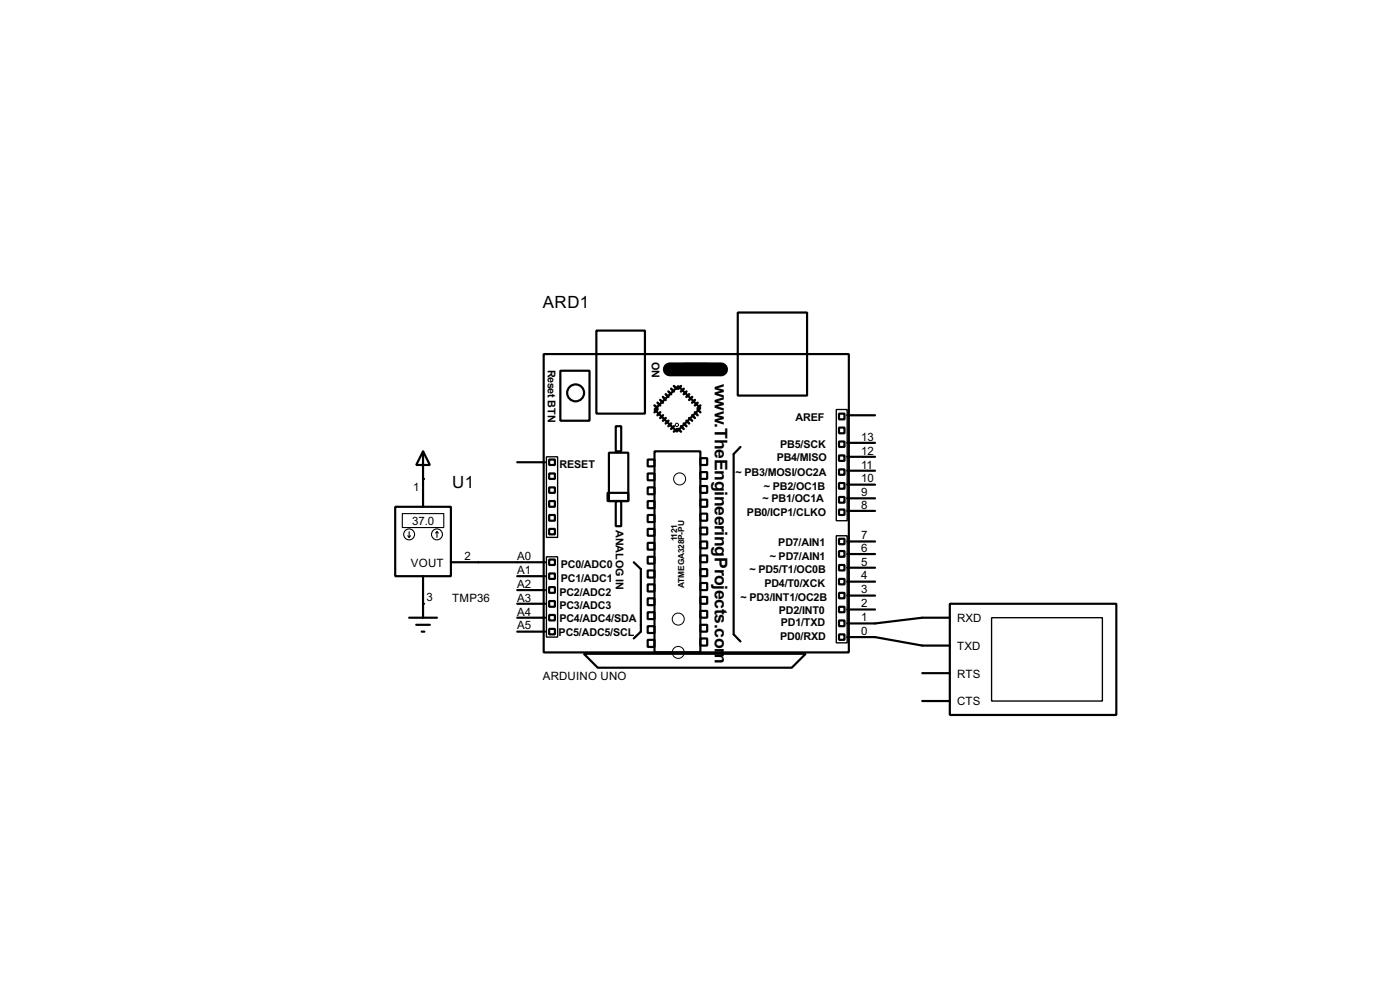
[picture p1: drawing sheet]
<svg xmlns="http://www.w3.org/2000/svg" width="256mm" height="180mm" viewBox="0 0 256 180" stroke-linecap="round" stroke-linejoin="round" font-family="sans-serif">
<g fill="#000">
<circle cx="77.5" cy="87.7" r=".2"/>
<circle cx="77.5" cy="110.5" r=".2"/>
</g>
<g fill="none" stroke="#000" stroke-width=".4">
<path d="M135.2 57.2h12.7v15.2h-12.7zM99.6 64.8h55.9v54.6h-55.9zM102.7 67.9h5.3v9.1h-5.3zM109.3 60.5h8.9v15.2h-8.9zM112.8 78h1v4.6h-1zM119.9 75l4.4-4.3 4 4-4.3 4.3zM125.3 66.6h4.5v2h-4.5zM153.7 75.7h1v1.1h-1zM153.7 78.3h1v1h-1zM155.2 76h5.1M72.4 92.8h10.2v12.7h-10.2zM77.5 82.6l1.3 2.5h-2.5z"/>
<path d="M77.5 82.6v10.2M94.8 84.6h5.1M100.6 86.7h1.1v1h-1.1zM100.6 91.7h1.1v1.1h-1.1zM100.6 96.8h1.1v1h-1.1zM100.6 94.3h1.1v1h-1.1zM100.6 89.2h1.1v1h-1.1zM100.6 84.1h1.1v1h-1.1zM111.3 90.2h3.8v1.5h-3.8zM111.6 82.9h3.5v8.8h-3.5zM112.8 91.7h1v4.6h-1zM118.7 84.1h1.2v1.3h-1.2z"/>
<path d="M118.7 86.7h1.2v1.2h-1.2zM118.7 89.2h1.2v1.3h-1.2zM118.7 91.7h1.2v1.3h-1.2zM118.7 94.3h1.2v1.3h-1.2zM118.7 96.8h1.2v1.3h-1.2zM118.7 99.4h1.2v1.2h-1.2zM119.9 82.6h8.4v36.8h-8.4zM128.3 83.9h1.3v1.2h-1.3zM128.3 86.4h1.3v1.3h-1.3zM128.3 89h1.3v1.2h-1.3zM128.3 91.5h1.3v1.3h-1.3zM128.3 94h1.3v1.3h-1.3z"/>
<path d="M128.3 96.6h1.3v1.2h-1.3zM128.3 99.1h1.3v1.3h-1.3zM135.7 81.8l-1.3 1.3v33l1.3 1.3M153.7 80.8h1v1h-1zM153.7 83.4h1v1h-1zM153.7 85.9h1v1h-1zM153.7 88.4h1v1.1h-1zM153.7 91h1v1h-1zM153.7 93.3h1v1h-1zM153.7 98.6h1v1h-1zM155.2 99.1h5.1M155.2 93.5h5.1"/>
<path d="M155.2 91.2h5.1M155.2 88.7h5.1M155.2 86.2h5.1M155.2 83.6h5.1M155.2 81.1h5.1M75 113.1h5.1M76.3 114.4h2.5M77.3 115.6h.5M77.5 105.5v7.6M82.6 102.9h17.3M94.8 115.6h5.1M94.8 113.1h5.1"/>
<path d="M94.8 110.5h5.1M94.8 108h5.1M94.8 105.5h5.1M100.6 102.4h1.1v1h-1.1zM100.6 105h1.1v1h-1.1zM100.6 107.5h1.1v1h-1.1zM100.6 110h1.1v1.1h-1.1zM100.6 112.6h1.1v1h-1.1zM100.6 115.1h1.1v1h-1.1zM107 119.7h40.6l-2.5 2.5h-35.6zM116.1 102.9l1.3 1.3v11.4l-1.3 1.3M118.7 101.9h1.2v1.3h-1.2z"/>
<path d="M118.7 104.4h1.2v1.3h-1.2zM118.7 107h1.2v1.3h-1.2zM118.7 109.5h1.2v1.3h-1.2zM118.7 112.1h1.2v1.2h-1.2zM118.7 114.6h1.2v1.3h-1.2zM118.7 117.1h1.2v1.3h-1.2zM128.3 101.7h1.3v1.2h-1.3zM128.3 104.2h1.3v1.3h-1.3zM128.3 106.7h1.3v1.3h-1.3zM128.3 109.3h1.3v1.2h-1.3zM128.3 111.8h1.3v1.3h-1.3zM128.3 114.4h1.3v1.2h-1.3z"/>
<path d="M128.3 116.9h1.3v1.3h-1.3zM153.7 100.9h1v1h-1zM153.7 103.4h1v1h-1zM153.7 106h1v1h-1zM153.7 108.5h1v1h-1zM153.7 111.1h1v1h-1zM153.7 113.6h1v1h-1zM153.7 116.1h1v1h-1zM155.2 116.6h5.1l8.7 1.6h5M155.2 111.6h5.1M155.2 109h5.1M155.2 106.5h5.1"/>
<path d="M155.2 103.9h5.1M155.2 101.4h5.1M174 110.5h30.5v20.4h-30.5zM174 113.1h-5l-8.7 1h-5.1M169 123.2h5M169 128.3h5"/>
<circle cx="105.4" cy="71.9" r="1.55"/>
</g>
<path d="M122.7 67.6h9.4" fill="none" stroke="#000" stroke-width="2.6"/>
<g fill="none" stroke="#000" stroke-width=".45">
<path d="M119.9 74.2l.6 .5M120.5 73.7l.5 .5M120.5 75l-.6 .5M121 73.2l.5 .5M121 75.5l-.5 .5M121.5 72.7l.5 .5M121.5 76l-.5 .5M122 72.2l.5 .5M122 76.5l-.5 .5M122.5 71.7l.5 .5M122.5 77l-.5 .5M123 71.2l.5 .5"/>
<path d="M123 77.5l-.5 .5M123.5 70.7l.5 .5M123.5 78l-.5 .5M124 78.5l-.5 .5M124.3 78.5l.5 .5M124.8 78l.5 .5M124.8 70.7l-.5 .5M125.3 77.5l.5 .5M125.3 71.2l-.5 .5M125.8 77l.5 .5M125.8 71.7l-.5 .5M126.3 76.5l.5 .5"/>
<path d="M126.3 72.2l-.5 .5M126.8 76l.5 .5M126.8 72.7l-.5 .5M127.3 75.5l.5 .5M127.3 73.2l-.5 .5M127.8 75l.5 .5M127.8 73.7l-.5 .5M128.3 74.2l-.5 .5"/>
</g>
<g fill="none" stroke="#000" stroke-width=".18">
<circle cx="124" cy="77.8" r=".3"/>
<circle cx="124.5" cy="87.7" r="1.1"/>
<circle cx="124.2" cy="113.3" r="1.1"/>
<circle cx="124.2" cy="119.4" r="1.1"/>
</g>
<path d="M153.2 75h2v20.3h-2zM100.1 83.6h2.1v14.8h-2.1zM153.2 98.1h2v19.6h-2zM100.1 101.9h2.1v14.7h-2.1zM181.7 113.1h20.3v15.2h-20.3z" fill="none" stroke="#000" stroke-width=".25"/>
<g fill="none" stroke="#000" stroke-width=".2">
<path d="M73.7 94h7.6v2.6h-7.6zM74.7 98.1l.3 .3M75 97.3v1.1M75.2 98.1l-.2 .3M80.1 97.3l-.3 .3M80.1 97.3l.2 .3M80.1 97.3v1.1"/>
<circle cx="74.9" cy="97.8" r="1"/>
<circle cx="80" cy="97.8" r="1"/>
</g>
<g font-size="3.6">
<text x="131" y="70.3" transform="rotate(90 131 70.3)">w</text>
<text x="131" y="77.5" transform="rotate(90 131 77.5)">.TheEngineeringProjects.com</text>
</g>
<g font-size="3.5">
<text x="99.5" y="56.4">ARD1</text>
<text x="82.9" y="89.4">U1</text>
</g>
<g font-size="2.4">
<text x="157.8" y="83.2">12</text>
<text x="157.8" y="80.7">13</text>
<text x="75.7" y="89.8">1</text>
<text x="157.8" y="88.3">10</text>
<text x="157.8" y="85.7">11</text>
<text x="157.8" y="93.1">8</text>
<text x="157.8" y="90.8">9</text>
<text x="75.5" y="96.1">37.0</text>
<text x="157.8" y="101">6</text>
<text x="157.8" y="98.7">7</text>
<text x="75.3" y="103.7">VOUT</text>
<text x="85.1" y="102.5">2</text>
<text x="94.7" y="107.6">A2</text>
<text x="94.7" y="105.1">A1</text>
<text x="94.7" y="102.5">A0</text>
<text x="157.8" y="106.1">4</text>
<text x="157.8" y="103.5">5</text>
<text x="78.2" y="110">3</text>
<text x="82.8" y="110.2">TMP36</text>
<text x="94.7" y="112.7">A4</text>
<text x="94.7" y="110.1">A3</text>
<text x="157.8" y="113.7">1</text>
<text x="157.8" y="111.2">2</text>
<text x="157.8" y="108.6">3</text>
<text x="175.3" y="113.9">RXD</text>
<text x="94.7" y="115.2">A5</text>
<text x="157.8" y="116.2">0</text>
<text x="175.3" y="119">TXD</text>
<text x="99.4" y="124.4">ARDUINO UNO</text>
<text x="175.3" y="124">RTS</text>
<text x="175.3" y="129.1">CTS</text>
</g>
<g font-size="2.2">
<text x="100.4" y="67.6" transform="rotate(90 100.4 67.6)">Reset BTN</text>
<text x="119.4" y="66.2" transform="rotate(90 119.4 66.2)">ON</text>
<text x="145.7" y="77">AREF</text>
<text x="142.9" y="82.1">PB5/SCK</text>
<text x="102.5" y="85.6">RESET</text>
<text x="134.8" y="87.1">~ PB3/MOSI/OC2A</text>
<text x="140" y="89.7">~ PB2/OC1B</text>
<text x="142.3" y="84.3">PB4/MISO</text>
<text x="136.8" y="94.5">PB0/ICP1/CLKO</text>
<text x="139.7" y="92">~ PB1/OC1A</text>
<text x="112.8" y="97" transform="rotate(90 112.8 97)">ANALOG IN</text>
<text x="142.6" y="99.9">PD7/AIN1</text>
<text x="102.7" y="106.5">PC1/ADC1</text>
<text x="102.7" y="103.9">PC0/ADC0</text>
<text x="137.3" y="104.9">~ PD5/T1/OC0B</text>
<text x="140" y="107.5">PD4/T0/XCK</text>
<text x="141" y="102.4">~ PD7/AIN1</text>
<text x="102.5" y="113.8">PC4/ADC4/SDA</text>
<text x="102.5" y="111.5">PC3/ADC3</text>
<text x="102.5" y="109">PC2/ADC2</text>
<text x="135.7" y="110">~ PD3/INT1/OC2B</text>
<text x="142.7" y="112.3">PD2/INT0</text>
<text x="102.3" y="116.4">PC5/ADC5/SCL</text>
<text x="142.9" y="117.1">PD0/RXD</text>
<text x="143" y="114.6">PD1/TXD</text>
</g>
<g font-size="1.7">
<text x="124.1" y="99.1" transform="rotate(-90 124.1 99.1)">1121</text>
<text x="125.4" y="107.6" transform="rotate(-90 125.4 107.6)">ATMEGA328P-PU</text>
</g>
</svg>
